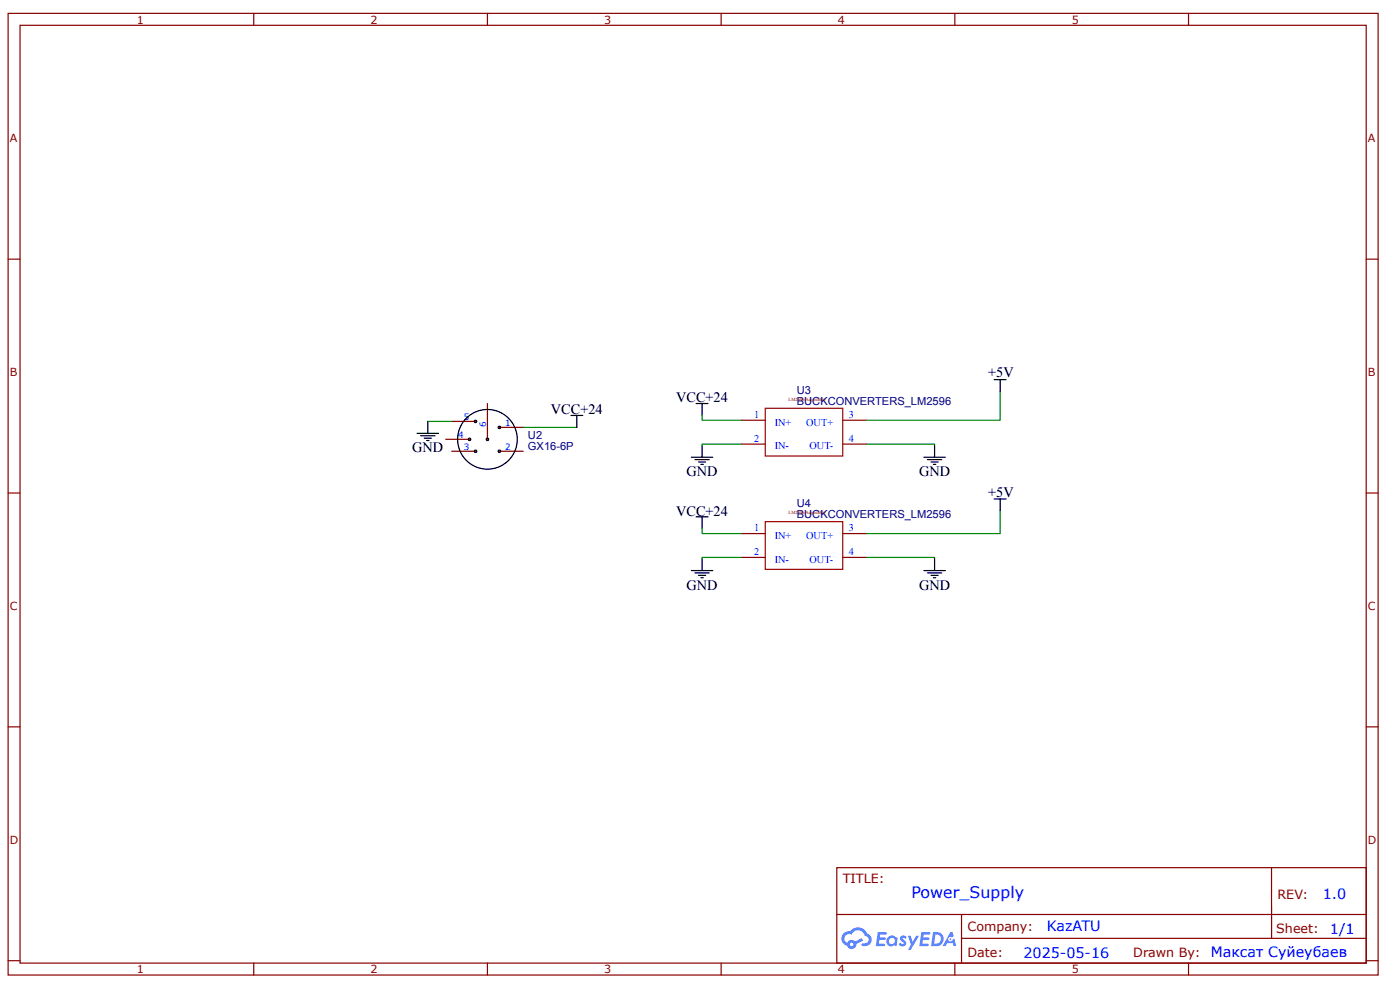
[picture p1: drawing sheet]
<svg xmlns="http://www.w3.org/2000/svg" width="297mm" height="210mm" viewBox="0 0 297 210" stroke-linecap="round" stroke-linejoin="round" font-family="sans-serif">
<g fill="none" stroke="#800" stroke-width=".25">
<path d="M1.7 2.8h290.7v203.9h-290.7zM4.3 5.4h285.5v198.8h-285.5zM53.8 2.8v2.6M103.4 2.8v2.6M153 2.8v2.6M202.6 2.8v2.6M252.1 2.8v2.6M1.7 54.9h2.6M289.8 54.9h2.6M1.7 104.5h2.6M289.8 104.5h2.6M1.7 154.1h2.6"/>
<path d="M289.8 154.1h2.6M177.5 184h112.3v20.2h-112.3zM177.6 193.9h112.1M204 198.9h85.7M204 193.9v10.1M269.8 184v14.9M1.7 203.7h2.6M53.8 204.2v2.5M103.4 204.2v2.5M153 204.2v2.5M202.6 204.2v2.5M252.1 204.2v2.5"/>
<path d="M289.8 203.7h2.6"/>
</g>
<g fill="#58f">
<path d="M191.1 198.5l.5-.2 .4 .1 .3 .3-.2 .4a.33 .33 0 0 0-.3-.3 .33 .33 0 0 0-.3 .1v.1a.85 .85 0 0 1 .7 .7 .85 .85 0 0 1-.3 .8l-.7 .1-.6-.4 .4-.4 .5 .3 .2-.1v-.2a.88 .88 0 0 1-.6-1.3z"/>
<path d="M192.6 198.4h.6l.4 1.3 .8-1.3h.6l-1.8 3h-.6l.7-1.1z"/>
<path d="M186.2 197.6h1.7l.2 .1-.1 .4h-1.3l-.1 .7h1.1l.2 .2-.2 .3h-1.1l-.2 .8h1.3l.1 .2-.1 .2-1.9 .1z"/>
<path d="M195.5 197.6h1.6l.2 .1v.4h-1.3l-.1 .7h1.1l.2 .2-.3 .3h-1.1l-.1 .8h1.2l.1 .2-.1 .2-1.9 .1z"/>
<path d="M201.6 197.6h.5l.2 .9-.4 .2a.49 .49 0 0 0-.7 .2 .49 .49 0 0 0 .3 .7 .49 .49 0 0 0 .6-.4l.4-.2 .4 1.6h-.6l-.2-.7h-1.2l-.3 .7h-.6z"/>
<path d="M197.9 197.6l-.4 3h1a1.51 1.51 0 0 0 1.7-1.5 1.51 1.51 0 0 0-1.8-1.5zM198.4 198.1a1.02 1.02 0 0 1 1.2 1.2 1.02 1.02 0 0 1-1.4 .8z"/>
<path d="M188.5 198.6a1.11 1.11 0 0 0-.3 1.6 1.11 1.11 0 0 0 1.6 .2l.4 .2 .2-1.7-.4-.2a1.01 1.01 0 0 0-1.5-.1zM188.5 199.5a.66 .66 0 0 1 1.3 0 .66 .66 0 0 1-1.3 0z"/>
<path d="M179 197.9a1.58 1.58 0 0 0 .7 2.6 1.01 1.01 0 0 0 1.2 .7 1.01 1.01 0 0 0 .8-1.1l1.4-.7-.3-.5-1.4 .7a1.02 1.02 0 0 0-1.7 .3 .99 .99 0 0 1-.4-1.4 .99 .99 0 0 1 1.4-.3 1.48 1.48 0 0 1 1.5-1 1.48 1.48 0 0 1 1.3 1.2 .82 .82 0 0 1 .8 1.1 .82 .82 0 0 1-1.2 .5l-.3 .1v.3a1.4 1.4 0 0 0 2-.6 1.4 1.4 0 0 0-.9-1.9 2.19 2.19 0 0 0-3.6-.5l-.8 .1zM180.3 200.2a.4 .4 0 0 1 .8 0 .4 .4 0 0 1-.8 0z"/>
<circle cx="201.6" cy="199.1" r=".19"/>
</g>
<g fill="none" stroke="#800" stroke-width=".25">
<path d="M94.6 93.1h5M95.8 95.7h5.1M95.8 89.3h5.1M103.4 85.6v7.5M105.9 90.6h5.1M105.9 95.7h5.1M157.3 89.1h5M157.3 94.2h5M178.8 89.1h5.1M178.8 94.2h5.1M157.3 113.1h5M157.3 118.2h5"/>
<path d="M178.8 113.1h5.1M178.8 118.2h5.1"/>
</g>
<g fill="none" stroke="#000" stroke-width=".25">
<path d="M88.5 91.9h4.5M89.2 92.4h3.1M90 92.9h1.5M90.5 93.4h.5M90.8 89.3v2.6M121.1 88.1h2.5M122.4 88.1v2.5M146.7 96.9h4.5M147.4 97.4h3.1M147.7 85.6h2.5M148.2 97.9h1.5M148.7 98.5h.5"/>
<path d="M148.9 85.6v2.5M148.9 94.4v2.5M196 96.9h4.5M196.8 97.4h3M197.5 97.9h1.5M198 98.5h.5M198.3 94.4v2.5M210.9 80.5h2.5M212.2 80.5v2.5M147.7 109.6h2.5M148.9 109.6v2.5M148.9 118.4v2.6"/>
<path d="M198.3 118.4v2.6M210.9 105.8h2.5M212.2 105.8v2.5M146.7 121h4.5M147.4 121.5h3.1M148.2 122h1.5M148.7 122.5h.5M196 121h4.5M196.8 121.5h3M197.5 122h1.5M198 122.5h.5"/>
<circle cx="99.6" cy="93.1" r=".25"/>
<circle cx="100.9" cy="89.3" r=".25"/>
<circle cx="100.9" cy="95.7" r=".25"/>
<circle cx="103.4" cy="93.1" r=".25"/>
<circle cx="103.4" cy="93.1" r="6.3"/>
<circle cx="105.9" cy="90.6" r=".25"/>
<circle cx="105.9" cy="95.7" r=".25"/>
</g>
<path d="M162.3 86.6h16.5v10.1h-16.5zM162.3 110.6h16.5v10.1h-16.5z" fill="none" stroke="#a00000" stroke-width=".25"/>
<path d="M90.8 89.3h5M111 90.6h11.4M148.9 88.1v1h8.4M157.3 94.2h-8.4v.2M183.9 94.2h14.4v.2M212.2 83v6.1h-28.3M148.9 112.1v1h8.4M157.3 118.2h-8.4v.2M183.9 118.2h14.4v.2M212.2 108.3v4.8h-28.3" fill="none" stroke="#080" stroke-width=".25"/>
<text font-size="3.4" fill="#00f" x="193.4" y="190.4">Power_Supply</text>
<g font-size="3">
<text x="209.6" y="80">+5V</text>
<text x="116.9" y="87.8">VCC+24</text>
<text x="143.4" y="85.3">VCC+24</text>
<text x="87.5" y="95.9">GND</text>
<text x="145.7" y="101">GND</text>
<text x="195" y="101">GND</text>
<text x="209.6" y="105.3">+5V</text>
<text x="143.4" y="109.4">VCC+24</text>
<text x="145.7" y="125">GND</text>
<text x="195" y="125">GND</text>
</g>
<g font-size="3" fill="#00f">
<text x="280.6" y="190.6">1.0</text>
<text x="222.1" y="197.5">KazATU</text>
<text x="282.2" y="198">1/1</text>
<text x="217.1" y="203">2025-05-16</text>
<text x="256.9" y="203">Максат Суйеубаев</text>
</g>
<g font-size="2.7" fill="#800">
<text x="178.8" y="187.2">TITLE:</text>
<text x="271" y="190.6">REV:</text>
<text x="205.3" y="197.4">Company:</text>
<text x="270.8" y="197.9">Sheet:</text>
<text x="205.3" y="202.9">Date:</text>
<text x="240.4" y="203">Drawn By:</text>
</g>
<g font-size="2.4" fill="#800">
<text x="29" y="5">1</text>
<text x="78.6" y="5">2</text>
<text x="128.2" y="5">3</text>
<text x="177.8" y="5">4</text>
<text x="227.4" y="5">5</text>
<text x="2.1" y="30.2">A</text>
<text x="290.2" y="30.2">A</text>
<text x="2.1" y="79.7">B</text>
<text x="290.2" y="79.7">B</text>
<text x="2.1" y="129.3">C</text>
<text x="290.2" y="129.3">C</text>
<text x="2.1" y="178.9">D</text>
<text x="290.2" y="178.9">D</text>
<text x="29" y="206.3">1</text>
<text x="78.6" y="206.3">2</text>
<text x="128.2" y="206.3">3</text>
<text x="177.8" y="206.3">4</text>
<text x="227.4" y="206.3">5</text>
</g>
<g font-size="2.4" fill="#000080">
<text x="169.1" y="83.5">U3</text>
<text x="169.1" y="85.8">BUCKCONVERTERS_LM2596</text>
<text x="112" y="95.3">GX16-6P</text>
<text x="112" y="93">U2</text>
<text x="169.1" y="107.5">U4</text>
<text x="169.1" y="109.8">BUCKCONVERTERS_LM2596</text>
</g>
<g font-size="2.2" fill="#00f">
<text x="160" y="88.6">1</text>
<text x="180.1" y="88.6">3</text>
<text x="160" y="93.6">2</text>
<text x="164.4" y="90.2">IN+</text>
<text x="164.4" y="95.3">IN-</text>
<text x="171" y="90.2">OUT+</text>
<text x="171.7" y="95.3">OUT-</text>
<text x="180.1" y="93.6">4</text>
<text x="160" y="112.6">1</text>
<text x="180.1" y="112.6">3</text>
<text x="160" y="117.7">2</text>
<text x="164.4" y="114.3">IN+</text>
<text x="164.4" y="119.3">IN-</text>
<text x="171" y="114.3">OUT+</text>
<text x="171.7" y="119.3">OUT-</text>
<text x="180.1" y="117.7">4</text>
</g>
<g font-size="1.9" fill="#00f">
<text x="98.4" y="89.1">5</text>
<text x="97.2" y="92.9">4</text>
<text x="98.4" y="95.4">3</text>
<text x="103.2" y="90.6" transform="rotate(-90 103.2 90.6)">6</text>
<text x="107.2" y="90.4">1</text>
<text x="107.2" y="95.4">2</text>
</g>
<g font-size="1" fill="#840000">
<text x="167.3" y="85">LM2596 Adjustable</text>
<text x="167.3" y="109.1">LM2596 Adjustable</text>
</g>
</svg>
